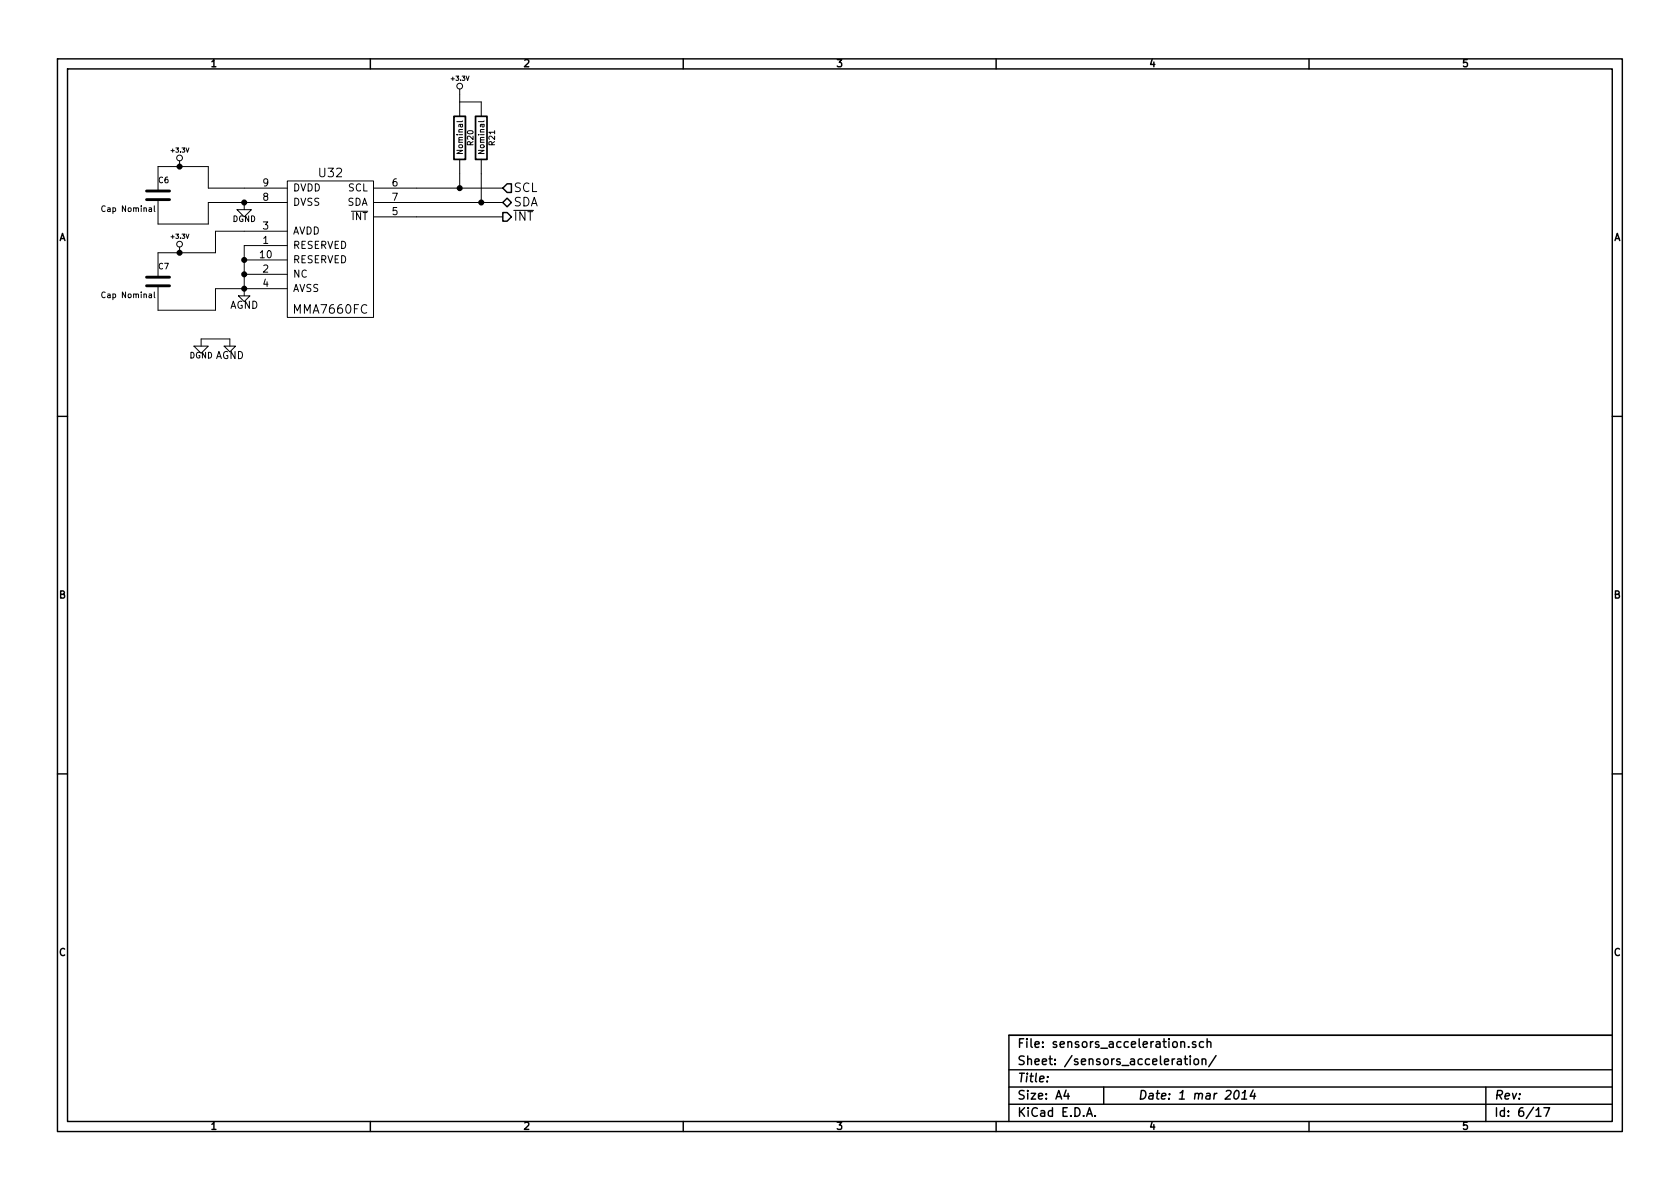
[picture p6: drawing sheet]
<svg xmlns="http://www.w3.org/2000/svg" width="297mm" height="210mm" viewBox="0 0 297 210" stroke-linecap="round" stroke-linejoin="round" font-family="sans-serif">
<g fill="none" stroke="#000" stroke-width=".25">
<path d="M10.2 10.4h276.6v189.7h-276.6zM11.9 12.2h273.2v186.1h-273.2zM65.5 10.4v1.8M120.8 10.4v1.8M176.1 10.4v1.8M231.4 10.4v1.8M88.9 35.8l.8-.8 .7 .8-.7 .8zM88.9 37.6h.8l.7 .7-.7 .8h-.8zM89.7 32.5h.7v1.5h-.7l-.8-.7zM10.2 73.6h1.7M285.1 73.6h1.7M10.2 136.8h1.7"/>
<path d="M285.1 136.8h1.7M65.5 198.3v1.8M120.8 198.3v1.8M176.1 198.3v1.8M178.4 189.2h106.7M178.4 195.3h106.7M178.4 192.2h106.7M185.2 190.4v.1M188.5 192.8l-.4 1h1M188.8 193.3v1.1M192.1 197.4l.5-1.5 .5 1.5M192.3 197h.7"/>
<path d="M193.6 197.3v.1M195.1 192.2v3.1M208.2 187.3h.6l.1 1M208.8 184.3h.1a.36 .36 0 0 1 .5 .1v.8M208.9 187.6l-.5 .1a.3 .3 0 0 0-.3 .3 .3 .3 0 0 0 .3 .3l.5-.1M209.4 187.2h.6M209.6 186.7v1.4l.4 .2M210.2 185.1v.1M210.4 186.7v.2M210.4 187.2v1.1M211.2 187.4l.2-.2 .4 .2v.7l-.2 .2-.4-.2zM211.4 184.3l-.4-.1-.2 .2 .1 .2 .5 .2v.3h-.6"/>
<path d="M212.5 187.4l.1-.1a.36 .36 0 0 1 .6 .2v.8M212.5 187.2v1.1M212.8 184.3a.48 .48 0 0 0-.7 0v.8l.3 .1 .4-.1M213.4 184.3h.1a.36 .36 0 0 1 .6 .1v.8M213.4 183.7v1.5M215 186.7l-1.3 1.9M218.4 193l.4-.2a.88 .88 0 0 1-.3 1.6l-.3-.3a1.19 1.19 0 0 1 .2-1.1zM219.5 194.4h.9M219.7 193.3l.5-.5-.2 1.6M221.6 192.8l-.6 1h1M221.8 193.3l-.1 1.1M231.4 198.3v1.8"/>
<path d="M262.7 192.2v6.1M271.6 196.3l.4-.4v1.5M271.6 197.4h.9M273 195.9h1l-.7 1.5M285.1 183.1h-106.7v15.2"/>
</g>
<g fill="none" stroke="#000" stroke-width=".18">
<path d="M81.3 15.7v4.9M81.3 18h3.8v2.6M27.3 36.4v.9l.1 .1M27.9 35.3v4.3h8.9v-3.8h14M31.7 28.4v1.1M41.9 37.1h2.5l-1.2 1.2zM43.2 35.8v1.3M50.8 32h15.2v24.1h-15.2zM50.8 33.3h-14v-3.8h-8.9v4.3M62.1 37.4h2.9M66 38.3h22.9M66 33.3h22.9"/>
<path d="M66 35.8h22.9M81.3 28.2v5.1M81.8 21.4l-.2 .1h-.8M85.1 28.2v7.6M85.6 21.4l-.2 .1h-.8M90.8 37.2h3.5M27.3 51.6v.9l.1 .1M27.9 50.5v4.4h10.2v-3.9h12.7M31.7 43.7v1M42.2 52.3h2l-1 1zM43.2 48.5h7.6M43.2 46h7.6"/>
<path d="M50.8 43.4h-7.6v8.9M50.8 40.9h-12.7v3.8h-10.2v4.3M34.3 61.2h2.5l-1.2 1.3zM35.6 61.2v-1.3h5v1.3M39.6 61.2h2.1l-1.1 1z"/>
<circle cx="81.3" cy="15.2" r=".51"/>
<circle cx="31.8" cy="27.9" r=".51"/>
<circle cx="31.8" cy="43.2" r=".51"/>
</g>
<path d="M80.3 20.6h2v7.6h-2zM84.1 20.6h2v7.6h-2z" fill="none" stroke="#000" stroke-width=".3"/>
<path d="M25.9 35.3h4.1M25.9 33.8h4.1M25.9 50.5h4.1M25.9 49h4.1" fill="none" stroke="#000" stroke-width=".51"/>
<g fill="#000" stroke="#000" stroke-width=".25">
<circle cx="31.7" cy="29.5" r=".41"/>
<circle cx="43.2" cy="35.8" r=".41"/>
<circle cx="81.3" cy="33.3" r=".41"/>
<circle cx="85.1" cy="35.8" r=".41"/>
<circle cx="31.7" cy="44.7" r=".41"/>
<circle cx="43.2" cy="48.5" r=".41"/>
<circle cx="43.2" cy="46" r=".41"/>
<circle cx="43.2" cy="51" r=".41"/>
</g>
<g font-size="2.1">
<text x="56.5" y="31.4">U32</text>
<text x="90.8" y="34">SCL</text>
<text x="90.8" y="36.6">SDA</text>
<text x="90.8" y="39.1">INT</text>
<text x="52.1" y="55.5">MMA7660FC</text>
<text x="179.9" y="185.4">File: sensors_acceleration.sch</text>
<text x="179.9" y="191.5">Title:</text>
<text x="179.9" y="188.4">Sheet: /sensors_acceleration/</text>
<text x="179.9" y="197.6">KiCad E.D.A.</text>
<text x="179.9" y="194.5">Size: A4</text>
<text x="201.2" y="194.5">Date: 1 mar 2014</text>
<text x="264.2" y="194.5">Rev:</text>
<text x="264.2" y="197.6">Id: 6/17</text>
</g>
<g font-size="1.8">
<text x="37.3" y="11.9">1</text>
<text x="92.7" y="11.9">2</text>
<text x="148" y="11.9">3</text>
<text x="203.3" y="11.9">4</text>
<text x="258.6" y="11.9">5</text>
<text x="46.5" y="35.6">8</text>
<text x="46.5" y="33">9</text>
<text x="51.8" y="33.9">DVDD</text>
<text x="61.5" y="33.9">SCL</text>
<text x="69.4" y="33">6</text>
<text x="69.4" y="35.6">7</text>
<text x="46.5" y="40.6">3</text>
<text x="51.8" y="41.5">AVDD</text>
<text x="51.8" y="36.4">DVSS</text>
<text x="61.3" y="36.4">SDA</text>
<text x="62.2" y="39">INT</text>
<text x="69.4" y="38.1">5</text>
<text x="10.4" y="42.7">A</text>
<text x="46" y="45.7">10</text>
<text x="46.5" y="43.2">1</text>
<text x="51.8" y="44.1">RESERVED</text>
<text x="51.8" y="46.6">RESERVED</text>
<text x="285.3" y="42.7">A</text>
<text x="46.5" y="48.3">2</text>
<text x="46.5" y="50.8">4</text>
<text x="51.8" y="49.1">NC</text>
<text x="51.8" y="51.7">AVSS</text>
<text x="40.6" y="54.7">AGND</text>
<text x="38" y="63.5">AGND</text>
<text x="10.4" y="105.9">B</text>
<text x="285.3" y="105.9">B</text>
<text x="10.4" y="169.1">C</text>
<text x="285.3" y="169.1">C</text>
<text x="37.3" y="199.8">1</text>
<text x="92.7" y="199.8">2</text>
<text x="148" y="199.8">3</text>
<text x="203.3" y="199.8">4</text>
<text x="258.6" y="199.8">5</text>
</g>
<g font-size="1.4">
<text x="81.9" y="27.1" transform="rotate(-90 81.9 27.1)">Nominal</text>
<text x="83.7" y="25.7" transform="rotate(-90 83.7 25.7)">R20</text>
<text x="85.7" y="27.1" transform="rotate(-90 85.7 27.1)">Nominal</text>
<text x="87.6" y="25.7" transform="rotate(-90 87.6 25.7)">R21</text>
<text x="28" y="32.4">C6</text>
<text x="18.3" y="37.5">Cap Nominal</text>
<text x="41.1" y="39.3">DGND</text>
<text x="28" y="47.7">C7</text>
<text x="18.3" y="52.8">Cap Nominal</text>
<text x="33.5" y="63.4">DGND</text>
</g>
<g font-size="1.1">
<text x="79.9" y="14.3">+3.3V</text>
<text x="30.4" y="27">+3.3V</text>
<text x="30.4" y="42.2">+3.3V</text>
</g>
</svg>
